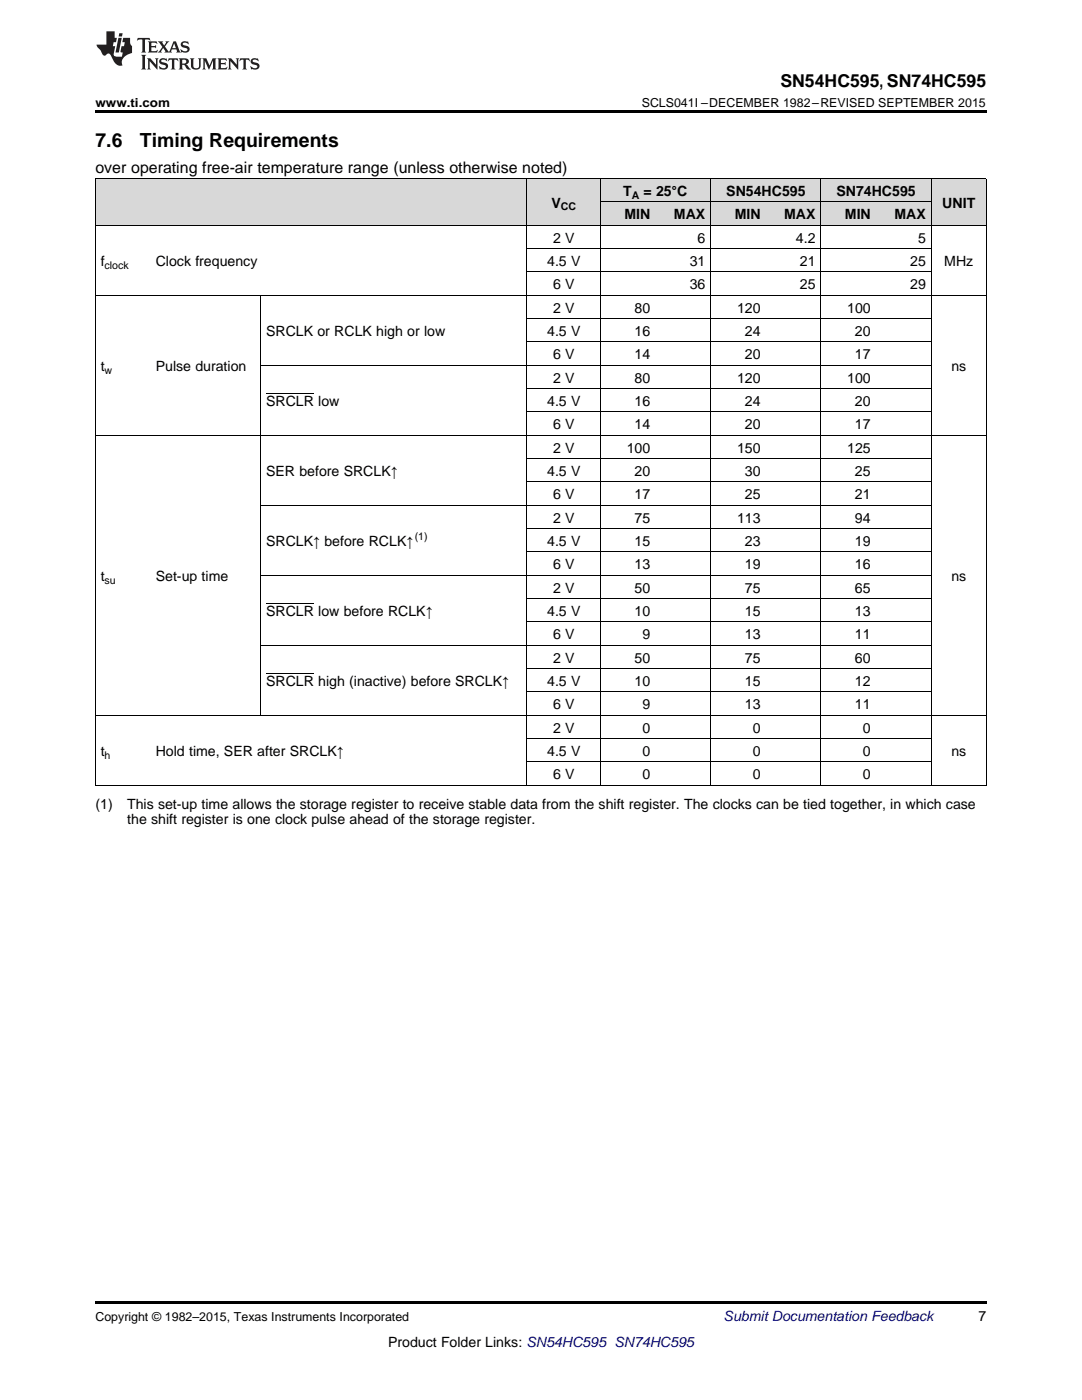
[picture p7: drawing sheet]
<svg xmlns="http://www.w3.org/2000/svg" width="216mm" height="279mm" viewBox="0 0 216 279" stroke-linecap="round" stroke-linejoin="round" font-family="sans-serif">
<g fill="#d8d8d8">
<path d="M19 35.7h11v9.3h-11z"/>
<path d="M30 35.7h22v9.3h-22z"/>
<path d="M52 35.7h53.2v9.3h-53.2z"/>
<path d="M105.2 35.7h14.6v9.3h-14.6z"/>
<path d="M119.8 40.4h11v4.6h-11z"/>
<path d="M130.8 40.4h11.1v4.6h-11.1z"/>
<path d="M141.9 40.4h10.9v4.6h-10.9z"/>
<path d="M152.8 40.4h11v4.6h-11z"/>
<path d="M163.8 40.4h11v4.6h-11z"/>
<path d="M174.8 40.4h11v4.6h-11z"/>
<path d="M185.8 35.7h11v9.3h-11z"/>
<path d="M119.8 35.7h11v4.7h-11z"/>
<path d="M130.8 35.7h11.1v4.7h-11.1z"/>
<path d="M141.9 35.7h10.9v4.7h-10.9z"/>
<path d="M152.8 35.7h11v4.7h-11z"/>
<path d="M163.8 35.7h11v4.7h-11z"/>
<path d="M174.8 35.7h11v4.7h-11z"/>
</g>
<g fill="#000">
<path d="M19 22h177.8v.5h-177.8zM19 156.7l.2 .1zM51.9 156.7l.1 .1zM105.1 156.7l.1 .1zM119.7 156.7l.1 .1zM130.7 156.7l.1 .1zM141.7 156.7l.2 .1zM152.7 156.7l.1 .1zM163.7 156.7l.1 .1zM174.7 156.7l.1 .1zM185.7 156.7l.1 .1zM196.7 156.7l.1 .1z"/>
<path d="M19 259.7h177.8v.5h-177.8z"/>
</g>
<g fill="none" stroke="#000" stroke-width=".2">
<path d="M19 35.6h177.8M19.1 35.7v121.1M105.1 35.7v121.1M119.8 35.7v121.1M141.8 35.7v121.1M163.8 35.7v121.1M185.8 35.7v121.1M196.8 35.7v121.1M19 58.9h177.8M19 45h177.8M52 58.9v83.9M105.2 54.3h80.6"/>
<path d="M105.2 49.6h80.6M119.8 40.3h66M52 72.9h133.8M105.2 77.6h80.6M105.2 68.2h80.6M105.2 63.6h80.6M19 86.9h177.8M105.2 96.2h80.6M105.2 91.5h80.6M105.2 82.2h80.6M52 114.8h133.8M52 100.8h133.8"/>
<path d="M105.2 119.5h80.6M105.2 110.2h80.6M105.2 105.5h80.6M52 128.8h133.8M105.2 138.1h80.6M105.2 133.4h80.6M105.2 124.1h80.6M19 156.7h177.8M19 142.8h177.8M105.2 152.1h80.6M105.2 147.4h80.6"/>
</g>
<g fill="#231f20">
<path d="M27.5 7.6l-.1 .5 .4-.2h.6v.1v2.1l-.2 .4h1l-.3-.4v-2.1l.1-.1h.5l.5 .2-.2-.5zM29.5 8.3l.2 .3v1.5l-.2 .4h1.8l.2-.6a1.04 1.04 0 0 1-1.3 .2v-.7h.6l.3 .2v-.6l-.3 .2h-.6v-.6l.8-.1 .4 .3-.2-.5zM31.5 8.3l.9 1.1-.9 1.1h.8l-.2-.2 .5-.7 .4 .7-.2 .2h1.5l-.1-.2 .1-.4h.9l.1 .4-.2 .2h1l-.3-.3-.7-1.9h-.5l-.9 2-.8-1 .9-1h-.8l.1 .3-.3 .5-.4-.6 .2-.2zM34.7 8.6l.4 1h-.7zM36.3 8.4a.63 .63 0 0 0-.2 .7 .63 .63 0 0 0 .6 .4l.6 .2 .1 .2a.75 .75 0 0 1-.7 .4 .75 .75 0 0 1-.6-.5l.1 .7 .1-.1a1.11 1.11 0 0 0 1.5-.6 1.13 1.13 0 0 0-1.2-.8l-.1-.4a1.04 1.04 0 0 1 1.2 .2l-.2-.5-.1 .1-.5-.2zM28.2 10.9l.2 .4v2.2l-.2 .4h1l-.3-.4v-2.2l.3-.4zM29.3 11.6l.3 .4v1.5l-.3 .4h.8l-.2-.4v-1.3l1.5 1.7v-1.9l.2-.4h-.7l.2 .4v.9l-1.1-1.3zM32 11.8a.62 .62 0 0 0-.2 .7 .62 .62 0 0 0 .6 .4l.6 .1 .1 .3a.76 .76 0 0 1-.7 .3 .76 .76 0 0 1-.6-.4l.1 .7 .1-.1a1.11 1.11 0 0 0 1.5-.6 1.13 1.13 0 0 0-1.2-.8l-.1-.4a1.04 1.04 0 0 1 1.2 .2l-.2-.6-.1 .1-.5-.1zM33.7 11.6l-.2 .6a.61 .61 0 0 1 .8-.3v1.6l-.2 .4h.9l-.2-.4v-1.6a.63 .63 0 0 1 .8 .3l-.2-.6zM35.6 11.6l.3 .4v1.5l-.3 .4h1l-.2-.2v-.8l.5 .2a.76 .76 0 0 0 1.2 .7l-1-1a.58 .58 0 0 0 .6-.5 .58 .58 0 0 0-.5-.6zM36.4 11.9h.1a.45 .45 0 0 1 .5 .1 .45 .45 0 0 1 .1 .5l-.7 .2zM37.9 11.6l.2 .2a2.17 2.17 0 0 0 .3 1.9 .99 .99 0 0 0 1.6-.6v-1.1l.2-.4h-.7l.2 .2a1.92 1.92 0 0 1-.2 1.8 .6 .6 0 0 1-.9-.5v-1.1l.2-.4zM40.4 11.6l.2 .4v1.5l-.2 .4h.7l-.2-.4v-1.4l.8 1.8 .8-1.8v1.4l-.2 .4h.9l-.2-.4v-1.5l.2-.4h-.8l-.6 1.5-.6-1.5zM43.4 11.6l.2 .4v1.5l-.2 .4h1.8l.2-.6a1.04 1.04 0 0 1-1.3 .1v-.6h.5l.4 .2v-.6l-.4 .2h-.5v-.7h.8l.3 .3-.1-.6zM45.5 11.6l.2 .4v1.5l-.2 .4h.7l-.2-.4v-1.3l1.5 1.7v-1.9l.2-.4h-.7l.2 .4v.9l-1.1-1.3zM47.9 11.6l-.1 .6a.61 .61 0 0 1 .8-.3v1.6l-.3 .4h1l-.3-.4 .1-1.6a.63 .63 0 0 1 .7 .3l-.1-.6zM50.2 11.8a.62 .62 0 0 0-.2 .7 .62 .62 0 0 0 .6 .4l.6 .1 .2 .3a.76 .76 0 0 1-.8 .3 .76 .76 0 0 1-.6-.4l.1 .7 .2-.1a1.11 1.11 0 0 0 1.5-.6 1.13 1.13 0 0 0-1.3-.8l-.1-.4a1.04 1.04 0 0 1 1.2 .2l-.1-.6-.2 .1-.5-.1z"/>
<path d="M21.2 6.3v2.6h-1.9l.1 .4 .7 .9a.91 .91 0 0 0 1 .8 .56 .56 0 0 1 .5-.3 .56 .56 0 0 1 .5 .3l.4 .8a1.53 1.53 0 0 0 1.9 1.2 1.54 1.54 0 0 1 1-2.1l.9-.3v-1.4a1.52 1.52 0 0 1-.3-1.6h-1.4l-.2 .8h.5l-.2 .8h-.4l-.2 1v.2l.4 .1-.2 .8a1.93 1.93 0 0 1-1.6-.3l.3-1.8h-.5l.2-.8h.4l.2-.8h-.4v-1.3zM23.6 7.6l-.6 2.9h.7l.6-2.9zM23.8 6.6l-.1 .7h.6l.2-.7z"/>
</g>
<path d="M53.1 78.5h9.6M53.1 134.4h9.6M53.1 120.4h9.6" fill="none" stroke="#000" stroke-width=".2"/>
<g font-size="3.9">
<text x="19" y="29.3">7.6</text>
<text x="27.9" y="29.3">Timing Requirements</text>
</g>
<text font-size="3.5" x="155.7" y="17.3">SN54HC595, SN74HC595</text>
<text font-size="3.2" x="19" y="34.4">over operating free-air temperature range (unless otherwise noted)</text>
<g font-size="2.8">
<text x="110" y="41.4">V</text>
<text x="124.4" y="39.1">T</text>
<text x="128.4" y="39.1">=</text>
<text x="130.9" y="39.1">25°C</text>
<text x="144.9" y="39.1">SN54HC595</text>
<text x="166.9" y="39.1">SN74HC595</text>
<text x="188" y="41.4">UNIT</text>
<text x="124.6" y="43.7">MIN</text>
<text x="134.5" y="43.7">MAX</text>
<text x="146.6" y="43.7">MIN</text>
<text x="156.5" y="43.7">MAX</text>
<text x="168.6" y="43.7">MIN</text>
<text x="178.5" y="43.7">MAX</text>
<text x="20.1" y="53.1">f</text>
<text x="31.1" y="53.1">Clock frequency</text>
<text x="109.2" y="53.1">4.5 V</text>
<text x="110.3" y="48.4">2 V</text>
<text x="137.6" y="53.1">31</text>
<text x="139.2" y="48.4">6</text>
<text x="158.8" y="48.4">4.2</text>
<text x="159.6" y="53.1">21</text>
<text x="181.6" y="53.1">25</text>
<text x="183.2" y="48.4">5</text>
<text x="188.4" y="53.1">MHz</text>
<text x="110.3" y="57.7">6 V</text>
<text x="137.6" y="57.7">36</text>
<text x="159.6" y="57.7">25</text>
<text x="181.6" y="57.7">29</text>
<text x="110.3" y="62.4">2 V</text>
<text x="126.6" y="62.4">80</text>
<text x="147.1" y="62.4">120</text>
<text x="169.1" y="62.4">100</text>
<text x="53.1" y="67">SRCLK or RCLK high or low</text>
<text x="109.2" y="67">4.5 V</text>
<text x="110.3" y="71.7">6 V</text>
<text x="126.6" y="67">16</text>
<text x="126.6" y="71.7">14</text>
<text x="148.6" y="67">24</text>
<text x="148.6" y="71.7">20</text>
<text x="170.6" y="67">20</text>
<text x="170.6" y="71.7">17</text>
<text x="20.1" y="74">t</text>
<text x="31.1" y="74">Pulse duration</text>
<text x="110.3" y="76.3">2 V</text>
<text x="126.6" y="76.3">80</text>
<text x="147.1" y="76.3">120</text>
<text x="169.1" y="76.3">100</text>
<text x="189.8" y="74">ns</text>
<text x="53.1" y="81">SRCLR low</text>
<text x="109.2" y="81">4.5 V</text>
<text x="126.6" y="81">16</text>
<text x="148.6" y="81">24</text>
<text x="170.6" y="81">20</text>
<text x="110.3" y="85.7">6 V</text>
<text x="126.6" y="85.7">14</text>
<text x="148.6" y="85.7">20</text>
<text x="170.6" y="85.7">17</text>
<text x="53.1" y="95">SER before SRCLK↑</text>
<text x="109.2" y="95">4.5 V</text>
<text x="110.3" y="90.3">2 V</text>
<text x="125.1" y="90.3">100</text>
<text x="126.6" y="95">20</text>
<text x="147.1" y="90.3">150</text>
<text x="148.6" y="95">30</text>
<text x="169.1" y="90.3">125</text>
<text x="170.6" y="95">25</text>
<text x="110.3" y="99.6">6 V</text>
<text x="126.6" y="99.6">17</text>
<text x="148.6" y="99.6">25</text>
<text x="170.6" y="99.6">21</text>
<text x="110.3" y="104.3">2 V</text>
<text x="126.6" y="104.3">75</text>
<text x="147.1" y="104.3">113</text>
<text x="170.6" y="104.3">94</text>
<text x="53.1" y="108.9">SRCLK↑ before RCLK↑</text>
<text x="109.2" y="108.9">4.5 V</text>
<text x="110.3" y="113.6">6 V</text>
<text x="126.6" y="108.9">15</text>
<text x="126.6" y="113.6">13</text>
<text x="148.6" y="108.9">23</text>
<text x="148.6" y="113.6">19</text>
<text x="170.6" y="108.9">19</text>
<text x="170.6" y="113.6">16</text>
<text x="20.1" y="115.9">t</text>
<text x="31.1" y="115.9">Set-up time</text>
<text x="110.3" y="118.3">2 V</text>
<text x="126.6" y="118.3">50</text>
<text x="148.6" y="118.3">75</text>
<text x="170.6" y="118.3">65</text>
<text x="189.8" y="115.9">ns</text>
<text x="53.1" y="122.9">SRCLR low before RCLK↑</text>
<text x="109.2" y="122.9">4.5 V</text>
<text x="126.6" y="122.9">10</text>
<text x="148.6" y="122.9">15</text>
<text x="170.6" y="122.9">13</text>
<text x="110.3" y="127.6">6 V</text>
<text x="128.2" y="127.6">9</text>
<text x="148.6" y="127.6">13</text>
<text x="170.6" y="127.6">11</text>
<text x="53.1" y="136.9">SRCLR high (inactive) before SRCLK↑</text>
<text x="109.2" y="136.9">4.5 V</text>
<text x="110.3" y="132.2">2 V</text>
<text x="126.6" y="132.2">50</text>
<text x="126.6" y="136.9">10</text>
<text x="148.6" y="132.2">75</text>
<text x="148.6" y="136.9">15</text>
<text x="170.6" y="132.2">60</text>
<text x="170.6" y="136.9">12</text>
<text x="110.3" y="141.5">6 V</text>
<text x="128.2" y="141.5">9</text>
<text x="148.6" y="141.5">13</text>
<text x="170.6" y="141.5">11</text>
<text x="110.3" y="146.2">2 V</text>
<text x="128.2" y="146.2">0</text>
<text x="150.2" y="146.2">0</text>
<text x="172.2" y="146.2">0</text>
<text x="20.1" y="150.8">t</text>
<text x="31.1" y="150.8">Hold time, SER after SRCLK↑</text>
<text x="109.2" y="150.8">4.5 V</text>
<text x="110.3" y="155.5">6 V</text>
<text x="128.2" y="150.8">0</text>
<text x="128.2" y="155.5">0</text>
<text x="150.2" y="150.8">0</text>
<text x="150.2" y="155.5">0</text>
<text x="172.2" y="150.8">0</text>
<text x="172.2" y="155.5">0</text>
<text x="189.8" y="150.8">ns</text>
<text x="19" y="161.4">(1)</text>
<text x="25.4" y="161.4">This set-up time allows the storage register to receive stable data from the shift register. The clocks can be tied together, in which case</text>
<text x="25.4" y="164.5">the shift register is one clock pulse ahead of the storage register.</text>
<text x="195.3" y="263.6">7</text>
<text x="77.4" y="268.9">Product Folder Links: SN54HC595 SN74HC595</text>
</g>
<text font-size="2.8" fill="#0000c8" x="144.4" y="263.6">Submit Documentation Feedback</text>
<g font-size="2.5">
<text x="19" y="21.4">www.ti.com</text>
<text x="128.1" y="21.4">SCLS041I –DECEMBER 1982–REVISED SEPTEMBER 2015</text>
<text x="19" y="263.6">Copyright © 1982–2015, Texas Instruments Incorporated</text>
</g>
<g font-size="2.1">
<text x="111.9" y="42">CC</text>
<text x="126" y="39.7">A</text>
<text x="20.9" y="53.6">clock</text>
<text x="20.9" y="74.6">w</text>
<text x="82.8" y="107.8">(1)</text>
<text x="20.9" y="116.5">su</text>
<text x="20.9" y="151.4">h</text>
</g>
</svg>
